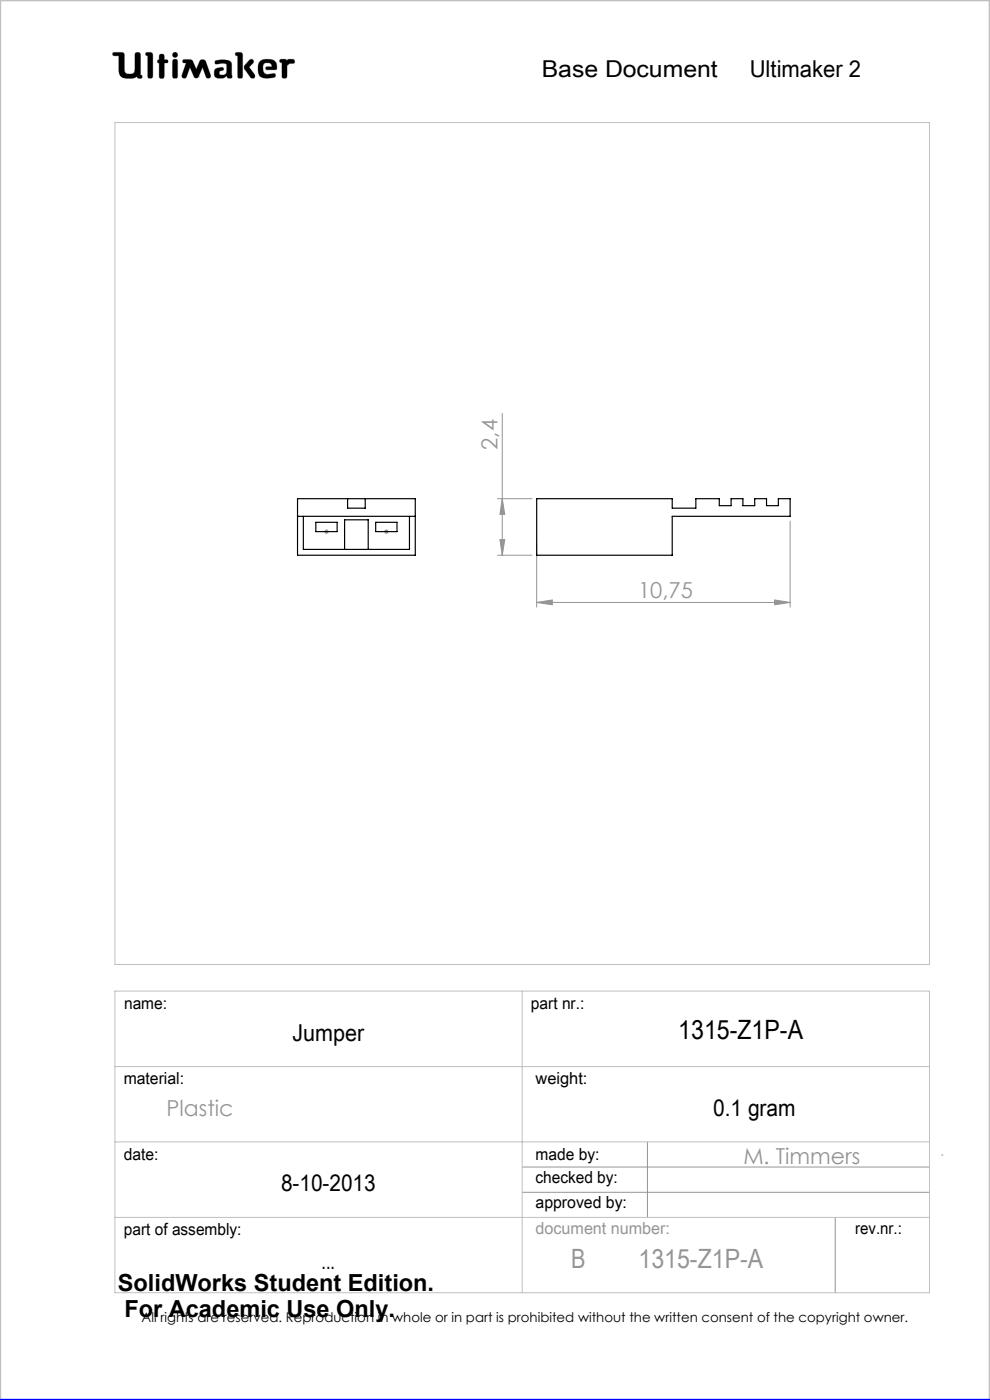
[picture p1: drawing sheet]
<svg xmlns="http://www.w3.org/2000/svg" width="210mm" height="297mm" viewBox="0 0 210 297" stroke-linecap="round" stroke-linejoin="round" font-family="sans-serif">
<g fill="none" stroke="#959595" stroke-width=".21">
<path d="M106.5 87.7v30.1M68.8 112.8h.9M68.9 112.4l.7 .7M69.3 112.3v1M69.6 112.4l-.7 .7M81.5 112.8h.9M81.6 112.4l.7 .7M82 112.3v1M82.3 112.4l-.7 .7M105.6 105.8h7.3M105.6 117.8h7.3M106 114.5h1.1l-.6 3.3z"/>
<path d="M106.5 105.8l.6 3.3h-1.1zM113.8 115.3v13.5M167.6 110.6v18.2M113.8 127.8l3.4-.5v1zM113.8 127.8h53.8M164.3 127.3l3.3 .5-3.3 .5zM110.8 247.6h86.4M110.8 252.9h86.4M137.3 242.2v16.1M177.2 258.3v15.9M199.7 245h.3"/>
</g>
<g fill="none" stroke="#c0c0c0" stroke-width=".21">
<path d="M24 11.1h1.9l.4 .3 .2 3.9a1.51 1.51 0 0 0 2 0l.2-4a.77 .77 0 0 1 1 0l.1 4.6 .3 .1a.39 .39 0 0 1-.3 .6l-.6-.1-.1-.3a3.8 3.8 0 0 1-3 .3l-.6-.5-.2-.6-.1-3.6h-1a.39 .39 0 0 1-.3-.2 .39 .39 0 0 1 .1-.5zM31 11.1l1.2 .1 .2 .4-.1 4.8a.6 .6 0 0 1-.6 .2 .6 .6 0 0 1-.4-.5v-4.3l-.4-.1zM33.8 12.7v-1.1a.6 .6 0 0 1 .7-.1 .6 .6 0 0 1 .4 .5v.7h.6a.37 .37 0 0 1 0 .6l-.6 .1-.1 3.1a.6 .6 0 0 1-.6 .1 .6 .6 0 0 1-.4-.5v-2.7M33.8 12.7h.1M33.8 13.4h.1M33.8 15.7h.1M33.8 12.7h-.3l-.1 .3v.2l.4 .2M36.7 11.3l.4-.2 .4 .2 .2 .3-.2 .4-.4 .2-.4-.2-.1-.4zM36.8 12.6h.7l.2 .5v3l-.2 .5h-.7l-.2-.5v-3zM38.9 12.7l1.4-.1 .4 .2 .9 1.9 .7-1.6a.73 .73 0 0 1 .7-.5 .73 .73 0 0 1 .7 .5l1 2.8-.1 .5a.53 .53 0 0 1-.5 .2 .53 .53 0 0 1-.4-.3l-.7-2-1 2.1-.4 .2-.4-.2-.9-2.1-.7 2a.54 .54 0 0 1-.5 .3 .54 .54 0 0 1-.5-.2v-.5l.9-2.5-.7-.2zM42.1 16.3h.1M45.6 12.9a3.7 3.7 0 0 1 3.4 .3l.1 .5 .1 2.7a.64 .64 0 0 1-1-.2l-.1-.1a1.93 1.93 0 0 1-2.5 .2 1.32 1.32 0 0 1 .4-1.8l1-.2 .3 .1 .1 .2v.3a.73 .73 0 0 0-.9 .8 .98 .98 0 0 0 1.4 0l.2-.6-.1-1.5a2.59 2.59 0 0 0-2 0l-.4-.2z"/>
<path d="M50 11.1l1.3 .1 .2 .4-.1 4.8a.57 .57 0 0 1-.6 .2 .57 .57 0 0 1-.4-.5v-4.3l-.4-.1zM52.9 12.8l.4-.2 .4 .1 .1 .4-1 1.1 1.2 1.6 .1 .5-.2 .3h-.4a5.9 5.9 0 0 1-1.7-2.2l.1-.6zM55 13.3a2.62 2.62 0 0 1 3.5-.1l.2 1.1-.1 .5h-2l-.2-.1v-.5l1.3-.1-.2-.5a1.24 1.24 0 0 0-1.6 .1l-.1 1.1 .2 .6 .8 .4 1.5-.2 .1 .1v.6a3.8 3.8 0 0 1-3.3-.1 3.2 3.2 0 0 1-.1-2.9zM56.6 14.8h.1M59.4 12.6h1.2l.3 .3a1.21 1.21 0 0 1 1.5-.2v.7l-.9 .1-.6 .4-.1 2.5a.6 .6 0 0 1-.6 .2 .6 .6 0 0 1-.4-.5v-2.8l-.5-.2zM24.4 26h172.8v178.6h-172.8zM24.4 210.3h172.8v63.9h-172.8zM110.8 210.3v63.9M24.4 226.3h172.8M24.4 242.2h172.8M24.4 258.3h172.8"/>
</g>
<path d="M0 297v-297h210v297" fill="none" stroke="#c0c0c0" stroke-width=".5"/>
<path d="M0 297h210" fill="none" stroke="#00f" stroke-width=".5"/>
<path d="M45.7 12.9l-.1 .5 .2 .2 1.2-.2 .9 .1 .2 .3-.1 1.4a.84 .84 0 0 1-.6 .7 .84 .84 0 0 1-.9-.3l.1-.4 .4-.2a.36 .36 0 0 0 .4-.4 .36 .36 0 0 0-.4-.3 1.23 1.23 0 0 0-1.6 1 1.07 1.07 0 0 0 .3 1.1 1.07 1.07 0 0 0 1.1 .2h.6l.3-.2a.28 .28 0 0 1 .4-.3 .28 .28 0 0 1 .2 .4 .57 .57 0 0 0 .6 .2 .57 .57 0 0 0 .3-.6l-.1-2.4a1.23 1.23 0 0 0-1.5-1zM50 11.1v.6l.4 .1v4.6l.3 .2h.5l.3-.3v-4.8l-.4-.4zM53 12.7l-1.2 1.3v.5l1.4 2 .6 .1 .2-.2v-.6l-1.2-1.6 1-.9v-.4l-.4-.3zM55.2 12.9a2.9 2.9 0 0 0 .1 3.4l.5 .2 1 .1 1.4-.2 .3-.2-.1-.5-.2-.1-1.4 .2-.6-.2-.3-.4-.1-.5a.99 .99 0 0 1 .7-1.3 .99 .99 0 0 1 1.2 .7l-1.2 .1-.2 .4 .3 .2h1.5a.51 .51 0 0 0 .6-.1 .51 .51 0 0 0 0-.6 1.62 1.62 0 0 0-2-1.5l-1.1 .1zM59.4 12.6l-.1 .6 .5 .1v3l.2 .3h.6l.3-.4v-2.3l.6-.4 .9-.1 .1-.5-.3-.3h-1l-.3 .3-.4-.3zM36.7 12.7l-.1 .3v3.4l.2 .2h.7l.2-.3v-3.4l-.2-.3zM36.6 11.6a.56 .56 0 0 0 1.1 0 .56 .56 0 0 0-1.1 0zM33.8 11.6v1.1l-.4 .2v.4l.4 .1v2.9l.2 .3h.5l.4-.4v-2.8l.7-.1 .1-.4-.3-.2h-.5v-.8l-.2-.4h-.6zM31 11.1l-.1 .6 .4 .1v4.5l.3 .3h.5l.3-.5v-4.7l-.4-.3zM38.8 12.7v.5l.7 .2-.9 2.5 .1 .6 .5 .1 .3-.2 .8-2.1 .9 2.1 .3 .2h.3l.3-.2 .9-2.1 .7 2.1 .6 .2 .4-.2v-.5l-1-2.8-.3-.4h-.7l-.3 .2-.8 1.8-.9-1.9-.4-.2zM24 11.2v.6h1.2v2.7a1.76 1.76 0 0 0 2.2 2.1h.9l.8-.4 .3 .4h.6l.2-.2-.1-.4-.3-.1v-4.4l-.4-.4h-.5l-.3 .4v3.4a.81 .81 0 0 1-1.1 .8h-.1a.86 .86 0 0 1-1-1.1l-.1-3.3-.4-.2z" fill-rule="evenodd" fill="#000"/>
<g fill="#959595">
<path d="M113.8 127.8l3.4-.5v1zM164.3 127.3l3.3 .5-3.3 .5z"/>
<path d="M106.5 105.8l.6 3.3h-1.1zM106 114.5h1.1l-.6 3.3z"/>
</g>
<path d="M63.1 105.8h25v12h-25zM63.1 109.5h25M64.3 109.5v7.1h22.6v-7.1M67 110.8h4.5v2h-4.5zM73.1 116.6v-6.3h5v6.3M73.7 105.8v2h3.8v-2M79.7 110.8h4.5v2h-4.5zM113.8 105.8h28.8v2h5v-2h5v1.5h2.5v-1.5h2.5v1.5h2.5v-1.5h2.5v1.5h2.5v-1.5h2.5v3.7h-25v8.3h-28.8z" fill="none" stroke="#000" stroke-width=".25"/>
<text font-size="5.6" x="143.9" y="220.3">1315-Z1P-A</text>
<g font-size="5.6" fill="#959595">
<text x="121.1" y="269.1">B</text>
<text x="135.4" y="269.1">1315-Z1P-A</text>
</g>
<g font-size="5">
<text x="25" y="273.9">SolidWorks Student Edition.</text>
<text x="26.4" y="279.4">For Academic Use Only.</text>
</g>
<g font-size="4.9">
<text x="114.9" y="16.4">Base Document</text>
<text x="159" y="16.3">Ultimaker 2</text>
<text x="62.1" y="220.9">Jumper</text>
<text x="151.3" y="236.7">0.1 gram</text>
<text x="59.6" y="252.7">8-10-2013</text>
<text x="68.2" y="269.3">...</text>
</g>
<g font-size="4.7" fill="#959595">
<text x="105.5" y="95.4" transform="rotate(-90 105.5 95.4)">2,4</text>
<text x="135.4" y="126.8">10,75</text>
<text x="35.3" y="236.7">Plastic</text>
<text x="157.7" y="246.9">M. Timmers</text>
</g>
<g font-size="3.5">
<text x="26.3" y="214.1">name:</text>
<text x="112.6" y="214">part nr.:</text>
<text x="26.2" y="229.9">material:</text>
<text x="113.6" y="229.9">weight:</text>
<text x="26.3" y="246">date:</text>
<text x="113.6" y="246">made by:</text>
<text x="113.6" y="251.1">checked by:</text>
<text x="113.6" y="256.3">approved by:</text>
<text x="26.3" y="262">part of assembly:</text>
<text x="181.4" y="261.9">rev.nr.:</text>
</g>
<text font-size="3.5" fill="#959595" x="113.6" y="261.8">document number:</text>
<text font-size="2.8" x="30" y="280.4">All rights are reserved. Reproduction in whole or in part is prohibited without the written consent of the copyright owner.</text>
</svg>
